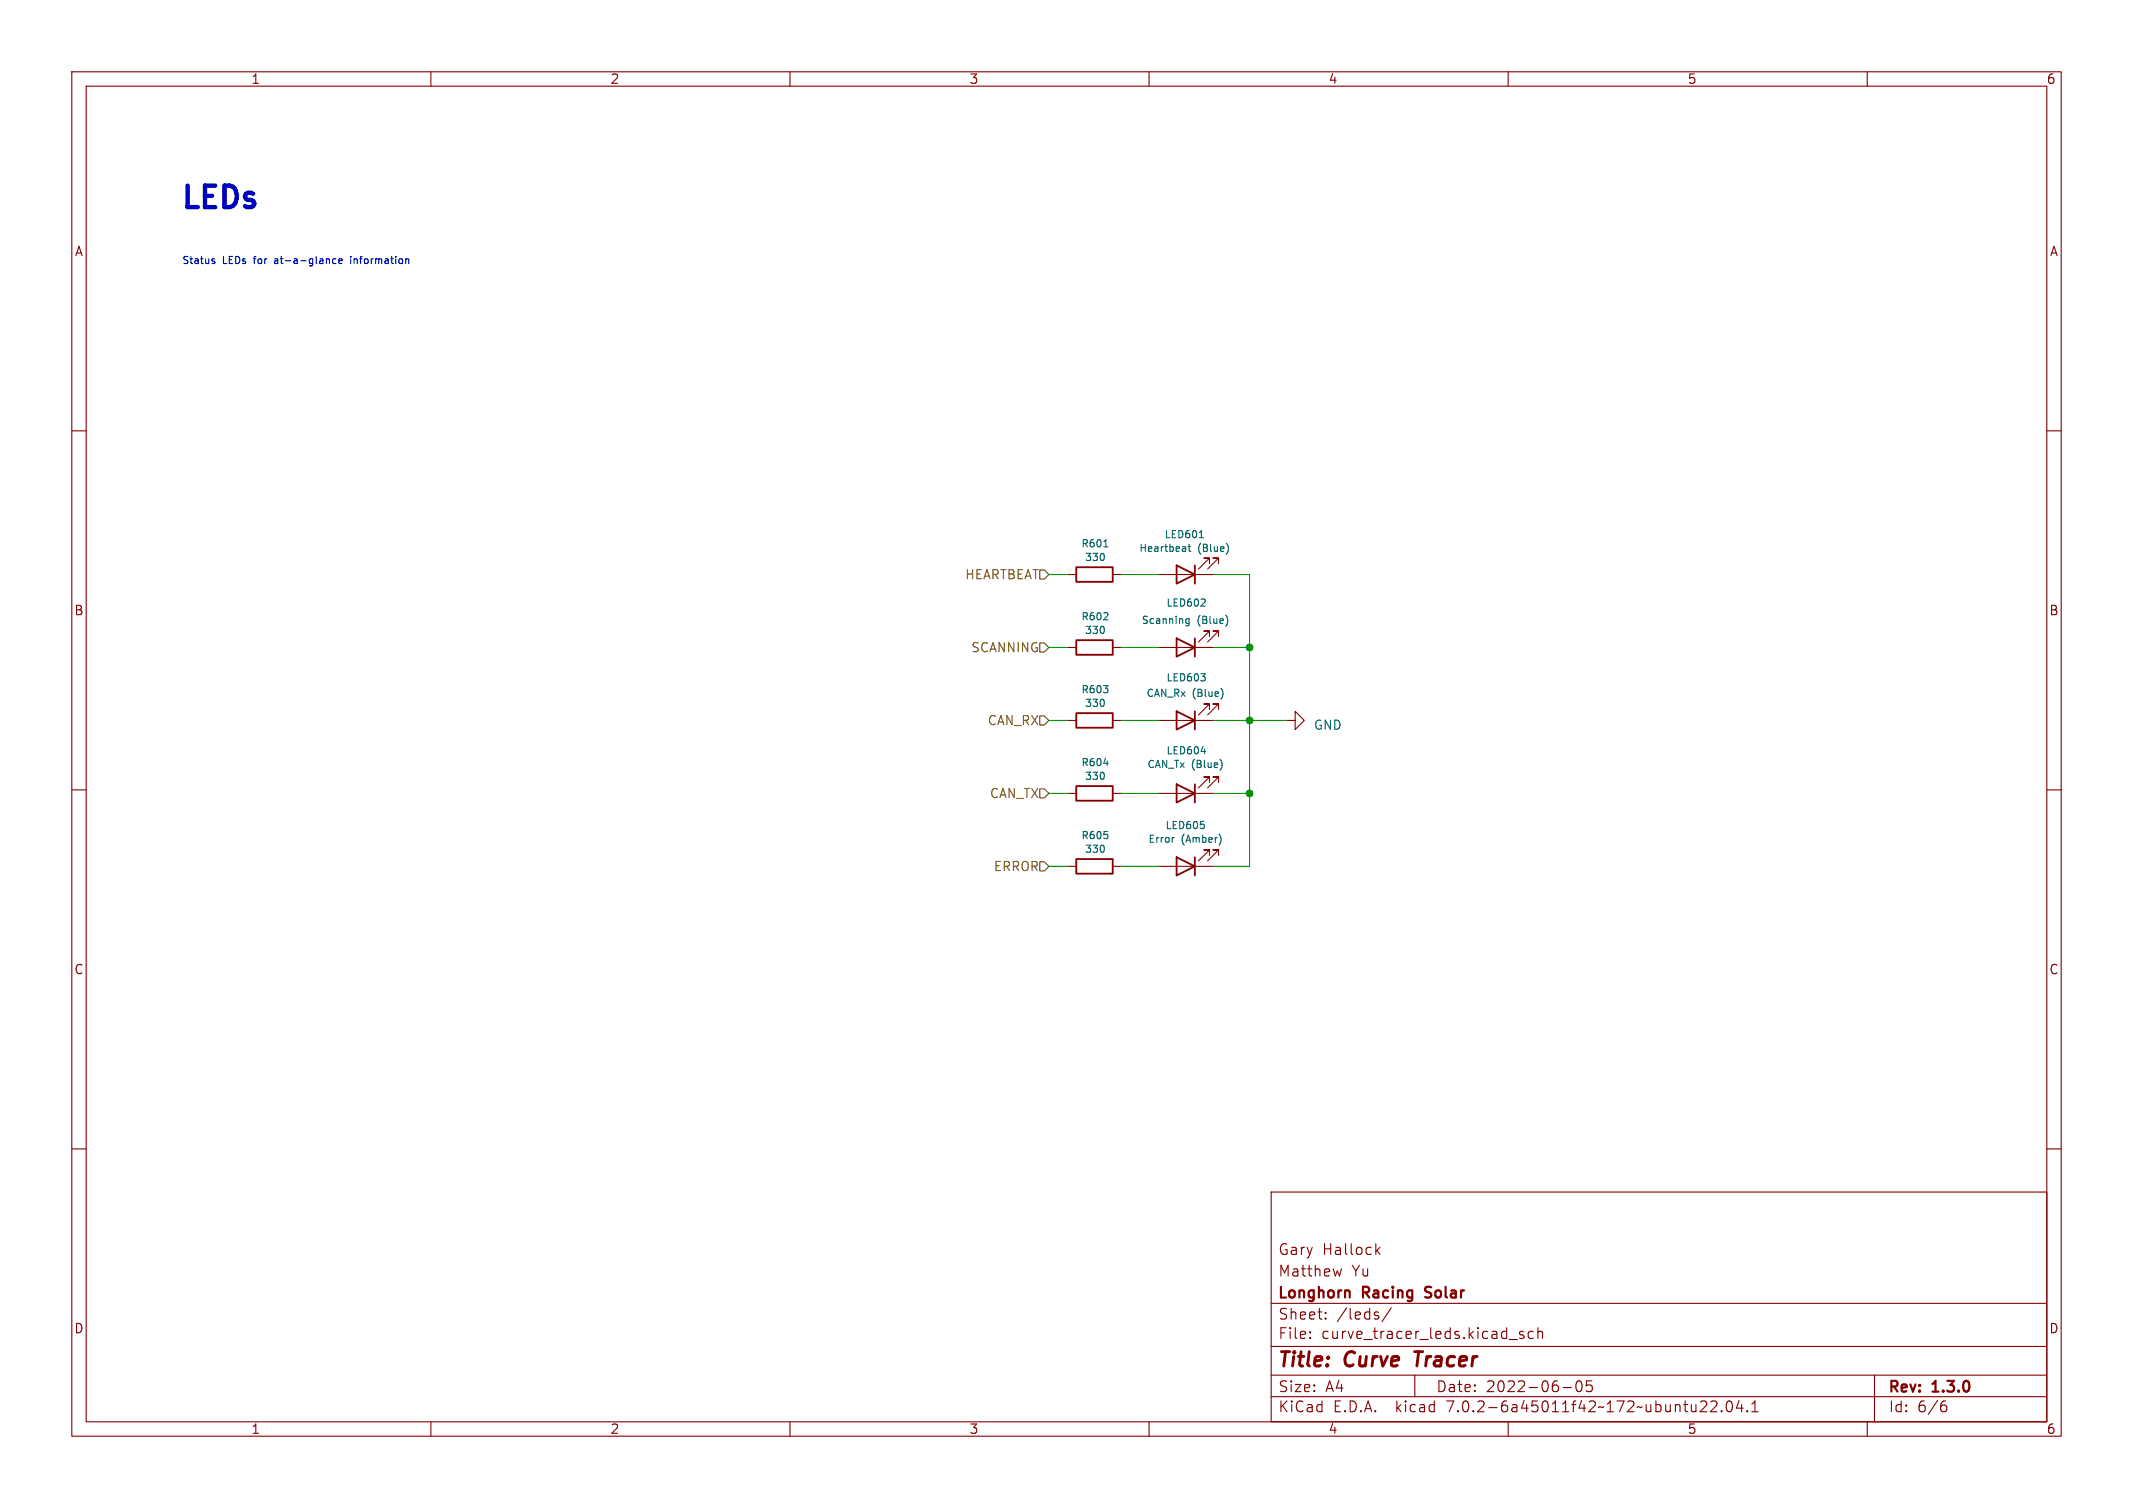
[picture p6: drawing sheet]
<svg xmlns="http://www.w3.org/2000/svg" width="297mm" height="210mm" viewBox="0 0 297 210" stroke-linecap="round" stroke-linejoin="round" font-family="sans-serif">
<g fill="none" stroke="#840000" stroke-width=".15">
<path d="M10 10h277v190h-277zM12 12h273v186h-273zM60 10v2M110 10v2M160 10v2M210 10v2M260 10v2M10 60h2M285 60h2M168.4 78.5v-.8h-.8h.8l-1.5 1.5M169.7 78.5v-.8h-.8h.8l-1.6 1.5M148.6 90.2h1.3"/>
<path d="M148.6 80h1.3M154.9 90.2h1.3M154.9 80h1.3M161.3 90.2h7.6M161.3 80h7.6M168.4 98.8v-.8h-.8h.8l-1.5 1.6M168.4 88.6v-.7h-.8h.8l-1.5 1.5M169.7 98.8v-.8h-.8h.8l-1.6 1.6M169.7 88.6v-.7h-.8h.8l-1.6 1.5M10 110h2M148.6 100.3h1.3M148.6 110.5h1.3"/>
<path d="M154.9 100.3h1.3M154.9 110.5h1.3M161.3 100.3h7.6M161.3 110.5h7.6M168.4 109v-.8h-.8h.8l-1.5 1.5M168.4 119.1v-.7h-.8h.8l-1.5 1.5M169.7 109v-.8h-.8h.8l-1.6 1.5M169.7 119.1v-.7h-.8h.8l-1.6 1.5M179.1 100.3h1.2v-1.2l1.3 1.2-1.3 1.3v-1.3M285 110h2M148.6 120.7h1.3M154.9 120.7h1.3"/>
<path d="M161.3 120.7h7.6M10 160h2M285 160h2M177 166h108v32h-108zM186.8 176.7l-.3 1M191.7 174.1l.4 .6M192.1 173.7l-.5 .6M60 198v2M110 198v2M160 198v2M177 194.5h108M177 191.5h108"/>
<path d="M177 187.5h108M177 181.5h108M182.4 186.3h.1l-.1 .1M182.4 185.5h.1l-.1 .1M184.6 183.6v.1M184.6 182.8v.1M191.8 183.2l.2 .2-.1 .2-.1 .1M191.8 182.7l.1 .1M193.7 182.1l-1.3 2M197 191.5v3M210 198v2M210.1 186.5h1.2"/>
<path d="M212.1 185.5l-.3-.1-.2 .2v.2l.5 .2 .1 .1-.1 .2-.1 .1-.4-.1M213.5 185.5l-.4-.1-.3 .3v.4l.1 .2 .2 .1 .4-.1M214.1 185.5a.37 .37 0 0 1 .7 .1v.8M214.1 184.9v1.5M217.6 193.2h1.2M219.6 192.4a.36 .36 0 0 1 .6 .2 .77 .77 0 0 1-.4 1.2 1 1 0 0 1-.2-1.4zM221.6 192.3h-.7v.7l.2-.1h.5l.1 .3-.1 .5-.2 .1h-.3l-.2-.1M237.5 195.2a.41 .41 0 0 1 .1 .5l-.9 .9h.9M238.2 195.2l.2-.1 .5 .1a.41 .41 0 0 1 .1 .5l-.9 .9h1M239.7 196.5h.1l-.1 .1M239.7 196.5h-.1l.1 .1M239.7 196.5v.1"/>
<path d="M240.5 195.2a.36 .36 0 0 1 .4-.1 .36 .36 0 0 1 .2 .3 .77 .77 0 0 1-.4 1.2 .91 .91 0 0 1-.2-1.4zM242.1 195l-.3 1.1h.9M242.5 195.6v1M243.3 196.5h.1l-.1 .1M243.3 196.5h-.1l.1 .1M243.3 196.5v.1M243.9 196.6h.9M243.9 195.5l.5-.4v1.5M260 198v2M261 191.5v6.5M270.5 195.7h.4l.2 .3-.1 .5-.2 .1h-.3M270.9 195.1l-.4 .1"/>
</g>
<path d="M197 188.2h1.1" fill="none" stroke="#840000" stroke-width=".4"/>
<g fill="none" stroke="#840000" stroke-width=".25">
<path d="M149.9 79h5v2h-5zM163.8 78.7l2.6 1.3-2.6 1.3zM166.4 78.7v2.6M149.9 99.3h5v2h-5zM149.9 89.2h5v2h-5zM163.8 99.1l2.6 1.2-2.6 1.3zM163.8 88.9l2.6 1.3-2.6 1.2zM166.4 88.9v2.5M166.4 99.1v2.5M149.9 109.5h5v2h-5zM149.9 119.6h5v2.1h-5zM163.8 109.2l2.6 1.3-2.6 1.3z"/>
<path d="M163.8 119.4l2.6 1.3-2.6 1.2zM166.4 109.2v2.6M166.4 119.4v2.5"/>
</g>
<g fill="none" stroke="#006464" stroke-width=".15">
<path d="M153.7 76.2h.6M165.4 76.1h.4M165.6 75.8v.8l.2 .2M167 74.9h.6M170.8 75.7a1.17 1.17 0 0 1 0 1.4M153.6 86.3h.7M154.2 85.4v.3M165.1 86.6l.2 .2h.3M165.6 86.2v.8l-.2 .2-.3-.1M165.6 86.2h-.3l-.2 .1M167.2 84.4h.6M167.8 83.5v.3"/>
<path d="M170.1 95.9a1.18 1.18 0 0 1 0 1.4M170.7 85.7a1.18 1.18 0 0 1 0 1.5M153.7 106.3h.6M163.4 116.6h.1M167.3 104.7h.6M167.6 114.9v.4M169.8 116.2a1.18 1.18 0 0 1 0 1.4M169.9 105.8a1.17 1.17 0 0 1 0 1.4"/>
</g>
<path d="M144.8 79.4h.6l.6 .6-.6 .6h-.6zM144.8 99.7h.6l.6 .6-.6 .7h-.6zM144.8 89.5h.6l.6 .7-.6 .6h-.6zM144.8 109.9h.6l.6 .6-.6 .6h-.6zM144.8 120h.6l.6 .7-.6 .6h-.6z" fill="none" stroke="#725600" stroke-width=".15"/>
<path d="M29.8 36.4l.1 .1-.1 .2M29.8 36l.1 .1M46.8 36.1l-.3-.1-.2 .2 .1 .5h.4M47.2 36.4l.4-.1v-.2l-.3-.1-.1 .2v.5h.4M48.8 35.7v.1M48.8 36v.7M56.5 36.1h.4v.6" fill="none" stroke="#0000c2" stroke-width=".15"/>
<g fill="none" stroke="#009600" stroke-width=".15">
<path d="M146 90.2h2.6M146 80h2.6M156.2 90.2h5.1M156.2 80h5.1M168.9 80h5.1v40.7h-5.1M168.9 90.2h5.1M146 100.3h2.6M146 110.5h2.6M156.2 100.3h5.1M156.2 110.5h5.1M168.9 100.3h10.2M168.9 110.5h5.1"/>
<path d="M146 120.7h2.6M156.2 120.7h5.1"/>
</g>
<g fill="#009600" stroke="#009600" stroke-width=".15">
<circle cx="174" cy="110.5" r=".46"/>
<circle cx="174" cy="100.3" r=".46"/>
<circle cx="174" cy="90.2" r=".46"/>
</g>
<text font-size="4.2" fill="#0000c2" x="25.4" y="29.2">LEDs</text>
<g font-size="2.8" fill="#840000">
<text x="178" y="190.8">Title:</text>
<text x="187.4" y="190.8">Curve</text>
<text x="197.7" y="190.8">Tracer</text>
</g>
<g font-size="2.1" fill="#840000">
<text x="178" y="177.9">Matthew</text>
<text x="178" y="174.9">Gary</text>
<text x="184.2" y="174.9">Hallock</text>
<text x="188.2" y="177.9">Yu</text>
<text x="178" y="183.9">Sheet:</text>
<text x="178" y="181.1">Longhorn</text>
<text x="186.2" y="183.9">/leds/</text>
<text x="189.9" y="181.1">Racing</text>
<text x="199" y="181.1">Solar</text>
<text x="178" y="186.6">File:</text>
<text x="184" y="186.6">curve_tracer_leds.kicad_sch</text>
<text x="178" y="196.8">KiCad</text>
<text x="178" y="194">Size:</text>
<text x="184.6" y="194">A4</text>
<text x="185.7" y="196.8">E.D.A.</text>
<text x="194.4" y="196.8">kicad</text>
<text x="200" y="194">Date:</text>
<text x="201.5" y="196.8">7.0.2-6a45011f42~172~ubuntu22.04.1</text>
<text x="206.9" y="194">2022-06-05</text>
<text x="263" y="194.2">Rev:</text>
<text x="263" y="196.8">Id:</text>
<text x="267" y="196.8">6/6</text>
<text x="269.2" y="194.2">1.3.0</text>
</g>
<g font-size="1.8" fill="#840000">
<text x="35" y="11.8">1</text>
<text x="85" y="11.8">2</text>
<text x="135" y="11.8">3</text>
<text x="185" y="11.8">4</text>
<text x="235" y="11.8">5</text>
<text x="285" y="11.8">6</text>
<text x="10.4" y="35.8">A</text>
<text x="285.4" y="35.8">A</text>
<text x="10.3" y="85.8">B</text>
<text x="285.3" y="85.8">B</text>
<text x="10.3" y="135.8">C</text>
<text x="285.3" y="135.8">C</text>
<text x="10.3" y="185.8">D</text>
<text x="285.3" y="185.8">D</text>
<text x="35" y="199.8">1</text>
<text x="85" y="199.8">2</text>
<text x="135" y="199.8">3</text>
<text x="185" y="199.8">4</text>
<text x="235" y="199.8">5</text>
<text x="285" y="199.8">6</text>
</g>
<g font-size="1.8" fill="#725600">
<text x="134.3" y="80.8">HEARTBEAT</text>
<text x="135.1" y="91">SCANNING</text>
<text x="137.4" y="101.2">CAN_RX</text>
<text x="137.7" y="111.3">CAN_TX</text>
<text x="138.3" y="121.5">ERROR</text>
</g>
<text font-size="1.8" fill="#006464" x="182.9" y="101.8">GND</text>
<g font-size="1.4" fill="#0000c2">
<text x="25.4" y="36.8">Status</text>
<text x="31.1" y="36.8">LEDs</text>
<text x="35.5" y="36.8">for</text>
<text x="38.6" y="36.8">at-a-glance</text>
<text x="49.3" y="36.8">information</text>
</g>
<g font-size="1.4" fill="#006464">
<text x="150.5" y="76.4">R601</text>
<text x="158.6" y="77">Heartbeat</text>
<text x="162.1" y="75.1">LED601</text>
<text x="166.8" y="77">(Blue)</text>
<text x="151" y="78.3">330</text>
<text x="150.5" y="86.5">R602</text>
<text x="151" y="88.4">330</text>
<text x="158.9" y="87.1">Scanning</text>
<text x="162.4" y="84.6">LED602</text>
<text x="166.7" y="87.1">(Blue)</text>
<text x="162.4" y="95.1">LED603</text>
<text x="150.5" y="96.7">R603</text>
<text x="151" y="98.6">330</text>
<text x="159.6" y="97.2">CAN_Rx</text>
<text x="166" y="97.2">(Blue)</text>
<text x="150.5" y="106.9">R604</text>
<text x="159.7" y="107.1">CAN_Tx (Blue)</text>
<text x="162.4" y="105.2">LED604</text>
<text x="151" y="108.8">330</text>
<text x="150.5" y="117">R605</text>
<text x="151" y="118.9">330</text>
<text x="159.8" y="117.5">Error</text>
<text x="162.2" y="115.6">LED605</text>
<text x="164.5" y="117.5">(Amber)</text>
</g>
</svg>
